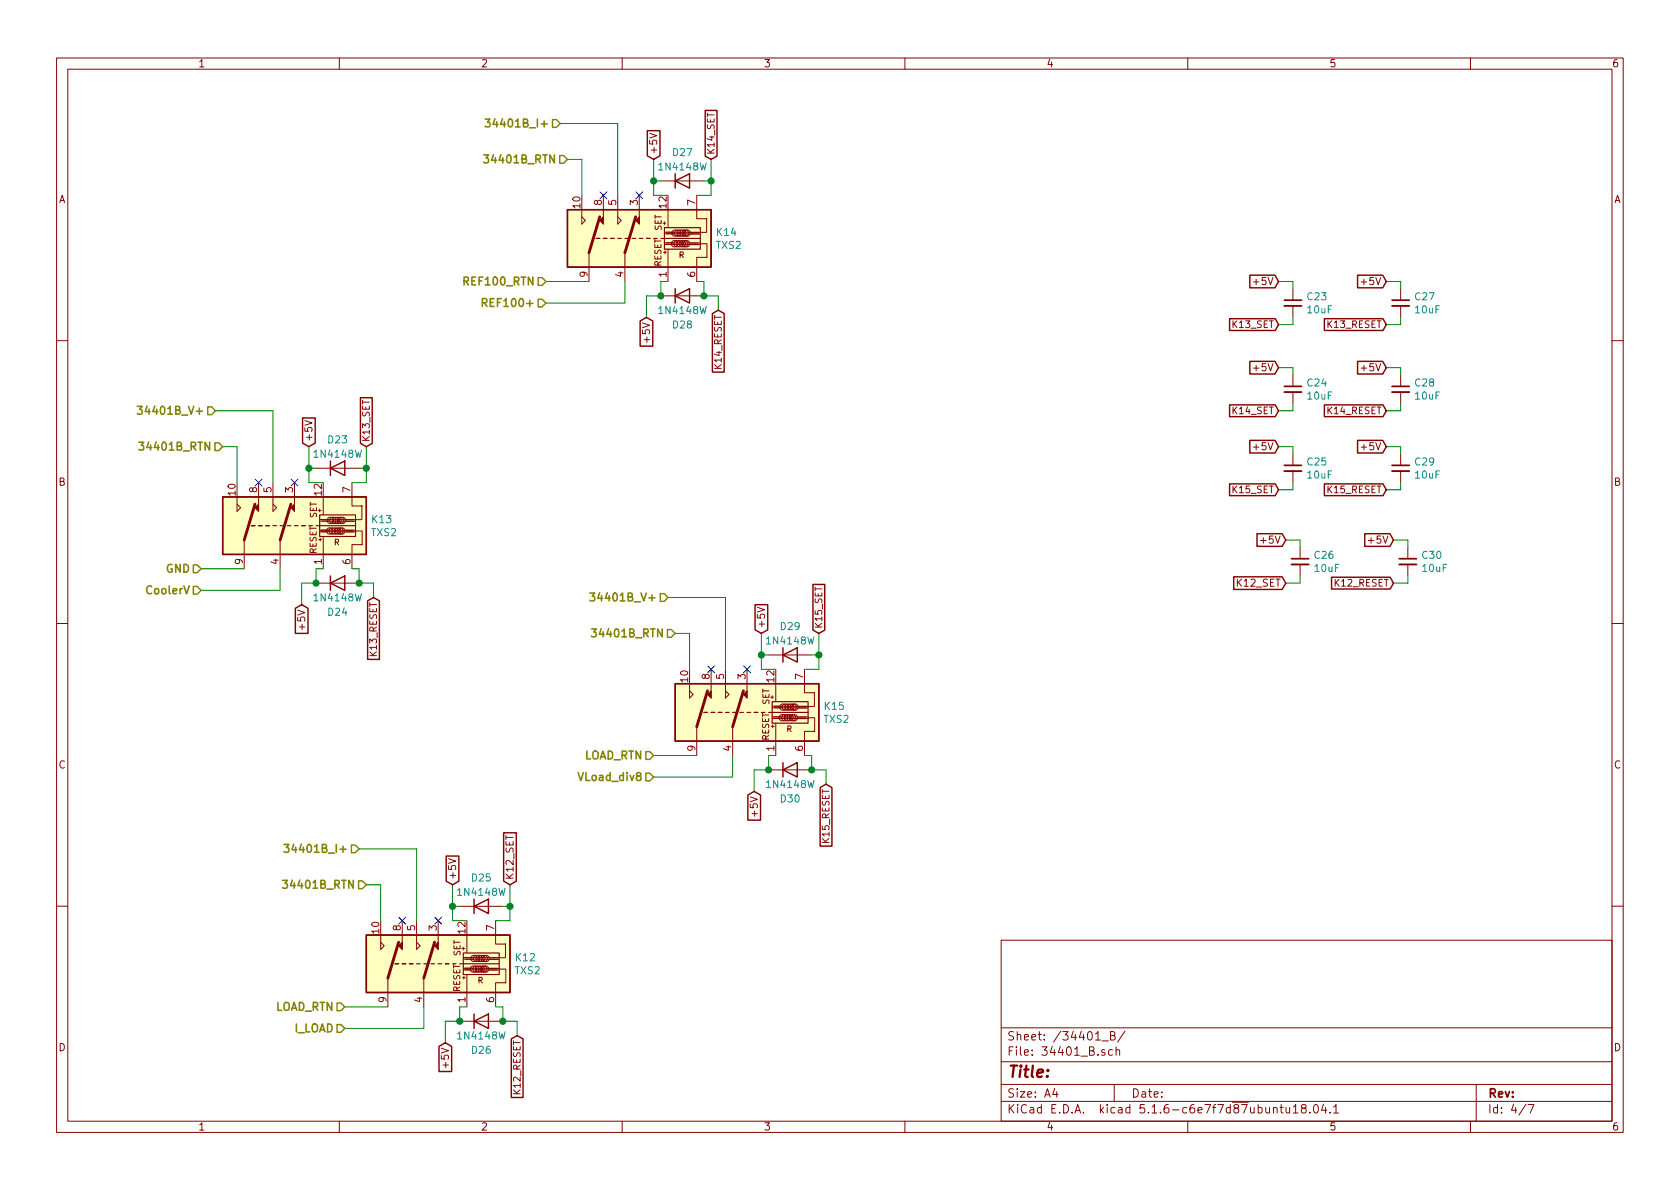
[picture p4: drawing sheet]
EESchema Schematic File Version 4
EELAYER 30 0
EELAYER END
$Descr A4 11693 8268
encoding utf-8
Sheet 4 7
Title ""
Date ""
Rev ""
Comp ""
Comment1 ""
Comment2 ""
Comment3 ""
Comment4 ""
$EndDescr
$Comp
L txs2:TXS2 K?
U 1 1
P 2900 6650
AR Path="/5FB7B66F" Ref="K?"  Part="1" 
AR Path="/5F865273/5FB7B66F" Ref="K12"  Part="1" 
F 0 "K12" V 2904 5970 51  0000 R CNN
F 1 "TXS2" V 2996 5970 50  0000 R CNN
F 2 "Footprints:Panasonic_TX2_2" V 3912 7505 50  0001 C CNN
F 3 "http://www.azettler.com/pdfs/az850.pdf" V 2950 6400 50  0001 C CNN
	1    2900 6650
	0    -1   1    0   
$EndComp
Text HLabel 2400 7000 0    55   Input ~ 11
LOAD_RTN
Wire Wire Line
	2400 7000 2700 7000
Text HLabel 2400 7150 0    55   Input ~ 11
I_LOAD
Wire Wire Line
	2400 7150 2950 7150
Wire Wire Line
	2950 7150 2950 7000
Text HLabel 2550 6150 0    55   Input ~ 11
34401B_RTN
Wire Wire Line
	2550 6150 2650 6150
Wire Wire Line
	2650 6150 2650 6400
Text HLabel 2500 5900 0    55   Input ~ 11
34401B_I+
Wire Wire Line
	2500 5900 2900 5900
Wire Wire Line
	2900 5900 2900 6400
Text HLabel 4550 5400 0    55   Input ~ 11
VLoad_div8
Text HLabel 4650 4150 0    55   Input ~ 11
34401B_V+
Text HLabel 1400 3950 0    55   Input ~ 11
GND
Text HLabel 1400 4100 0    55   Input ~ 11
CoolerV
Text HLabel 3800 1950 0    55   Input ~ 11
REF100_RTN
Text HLabel 3800 2100 0    55   Input ~ 11
REF100+
Text HLabel 3900 850  0    55   Input ~ 11
34401B_I+
Text GLabel 5000 2150 3    47   Input ~ 0
K14_RESET
Text GLabel 4950 1100 1    47   Input ~ 0
K14_SET
Text GLabel 5700 4400 1    47   Input ~ 0
K15_SET
Text GLabel 2550 3100 1    47   Input ~ 0
K13_SET
Text GLabel 3550 6150 1    50   Input ~ 0
K12_SET
Text GLabel 2600 4150 3    47   Input ~ 0
K13_RESET
Text GLabel 5750 5450 3    47   Input ~ 0
K15_RESET
Text GLabel 3600 7200 3    47   Input ~ 0
K12_RESET
$Comp
L Diode:1N4148W D26
U 1 1
P 3350 7100
F 0 "D26" H 3350 6900 50  0000 C CNN
F 1 "1N4148W" H 3350 7000 50  0000 C CNN
F 2 "Diode_SMD:D_SOD-123" H 3350 6925 50  0001 C CNN
F 3 "https://www.vishay.com/docs/85748/1n4148w.pdf" H 3350 7100 50  0001 C CNN
	1    3350 7100
	1    0    0    -1  
$EndComp
Wire Wire Line
	3200 7100 3200 7000
Wire Wire Line
	3200 7000 3250 7000
Wire Wire Line
	3450 7000 3500 7000
Wire Wire Line
	3500 7000 3500 7100
Wire Wire Line
	3500 7100 3600 7100
Wire Wire Line
	3600 7100 3600 7200
Connection ~ 3500 7100
Wire Wire Line
	3200 7100 3100 7100
Wire Wire Line
	3100 7100 3100 7250
Connection ~ 3200 7100
Text GLabel 3100 7250 3    50   Input ~ 0
+5V
$Comp
L Diode:1N4148W D25
U 1 1
P 3350 6300
F 0 "D25" H 3350 6500 50  0000 C CNN
F 1 "1N4148W" H 3350 6400 50  0000 C CNN
F 2 "Diode_SMD:D_SOD-123" H 3350 6125 50  0001 C CNN
F 3 "https://www.vishay.com/docs/85748/1n4148w.pdf" H 3350 6300 50  0001 C CNN
	1    3350 6300
	1    0    0    -1  
$EndComp
Wire Wire Line
	3500 6300 3550 6300
Wire Wire Line
	3200 6300 3150 6300
Wire Wire Line
	3250 6400 3150 6400
Wire Wire Line
	3150 6400 3150 6300
Connection ~ 3150 6300
Wire Wire Line
	3450 6400 3550 6400
Wire Wire Line
	3550 6400 3550 6300
Wire Wire Line
	3150 6300 3150 6150
Wire Wire Line
	3550 6300 3550 6150
Connection ~ 3550 6300
Text GLabel 3150 6150 1    50   Input ~ 0
+5V
$Comp
L txs2:TXS2 K?
U 1 1
P 5050 4900
AR Path="/60614C91" Ref="K?"  Part="1" 
AR Path="/5F865273/60614C91" Ref="K15"  Part="1" 
F 0 "K15" V 5054 4220 51  0000 R CNN
F 1 "TXS2" V 5146 4220 50  0000 R CNN
F 2 "Footprints:Panasonic_TX2_2" V 6062 5755 50  0001 C CNN
F 3 "http://www.azettler.com/pdfs/az850.pdf" V 5100 4650 50  0001 C CNN
	1    5050 4900
	0    -1   1    0   
$EndComp
Text HLabel 4550 5250 0    55   Input ~ 11
LOAD_RTN
Wire Wire Line
	4550 5250 4850 5250
Wire Wire Line
	4550 5400 5100 5400
Wire Wire Line
	5100 5400 5100 5250
Text HLabel 4700 4400 0    55   Input ~ 11
34401B_RTN
Wire Wire Line
	4700 4400 4800 4400
Wire Wire Line
	4800 4400 4800 4650
Wire Wire Line
	4650 4150 5050 4150
Wire Wire Line
	5050 4150 5050 4650
$Comp
L Diode:1N4148W D30
U 1 1
P 5500 5350
F 0 "D30" H 5500 5150 50  0000 C CNN
F 1 "1N4148W" H 5500 5250 50  0000 C CNN
F 2 "Diode_SMD:D_SOD-123" H 5500 5175 50  0001 C CNN
F 3 "https://www.vishay.com/docs/85748/1n4148w.pdf" H 5500 5350 50  0001 C CNN
	1    5500 5350
	1    0    0    -1  
$EndComp
Wire Wire Line
	5350 5350 5350 5250
Wire Wire Line
	5350 5250 5400 5250
Wire Wire Line
	5600 5250 5650 5250
Wire Wire Line
	5650 5250 5650 5350
Wire Wire Line
	5650 5350 5750 5350
Wire Wire Line
	5750 5350 5750 5450
Connection ~ 5650 5350
Wire Wire Line
	5350 5350 5250 5350
Wire Wire Line
	5250 5350 5250 5500
Connection ~ 5350 5350
Text GLabel 5250 5500 3    50   Input ~ 0
+5V
$Comp
L Diode:1N4148W D29
U 1 1
P 5500 4550
F 0 "D29" H 5500 4750 50  0000 C CNN
F 1 "1N4148W" H 5500 4650 50  0000 C CNN
F 2 "Diode_SMD:D_SOD-123" H 5500 4375 50  0001 C CNN
F 3 "https://www.vishay.com/docs/85748/1n4148w.pdf" H 5500 4550 50  0001 C CNN
	1    5500 4550
	1    0    0    -1  
$EndComp
Wire Wire Line
	5650 4550 5700 4550
Wire Wire Line
	5350 4550 5300 4550
Wire Wire Line
	5400 4650 5300 4650
Wire Wire Line
	5300 4650 5300 4550
Connection ~ 5300 4550
Wire Wire Line
	5600 4650 5700 4650
Wire Wire Line
	5700 4650 5700 4550
Wire Wire Line
	5300 4550 5300 4400
Wire Wire Line
	5700 4550 5700 4400
Connection ~ 5700 4550
Text GLabel 5300 4400 1    50   Input ~ 0
+5V
Text HLabel 1500 2850 0    55   Input ~ 11
34401B_V+
$Comp
L txs2:TXS2 K?
U 1 1
P 1900 3600
AR Path="/6065E41E" Ref="K?"  Part="1" 
AR Path="/5F865273/6065E41E" Ref="K13"  Part="1" 
F 0 "K13" V 1904 2920 51  0000 R CNN
F 1 "TXS2" V 1996 2920 50  0000 R CNN
F 2 "Footprints:Panasonic_TX2_2" V 2912 4455 50  0001 C CNN
F 3 "http://www.azettler.com/pdfs/az850.pdf" V 1950 3350 50  0001 C CNN
	1    1900 3600
	0    -1   1    0   
$EndComp
Wire Wire Line
	1400 3950 1700 3950
Wire Wire Line
	1400 4100 1950 4100
Wire Wire Line
	1950 4100 1950 3950
Text HLabel 1550 3100 0    55   Input ~ 11
34401B_RTN
Wire Wire Line
	1550 3100 1650 3100
Wire Wire Line
	1650 3100 1650 3350
Wire Wire Line
	1500 2850 1900 2850
Wire Wire Line
	1900 2850 1900 3350
$Comp
L Diode:1N4148W D24
U 1 1
P 2350 4050
F 0 "D24" H 2350 3850 50  0000 C CNN
F 1 "1N4148W" H 2350 3950 50  0000 C CNN
F 2 "Diode_SMD:D_SOD-123" H 2350 3875 50  0001 C CNN
F 3 "https://www.vishay.com/docs/85748/1n4148w.pdf" H 2350 4050 50  0001 C CNN
	1    2350 4050
	1    0    0    -1  
$EndComp
Wire Wire Line
	2200 4050 2200 3950
Wire Wire Line
	2200 3950 2250 3950
Wire Wire Line
	2450 3950 2500 3950
Wire Wire Line
	2500 3950 2500 4050
Wire Wire Line
	2500 4050 2600 4050
Wire Wire Line
	2600 4050 2600 4150
Connection ~ 2500 4050
Wire Wire Line
	2200 4050 2100 4050
Wire Wire Line
	2100 4050 2100 4200
Connection ~ 2200 4050
Text GLabel 2100 4200 3    50   Input ~ 0
+5V
$Comp
L Diode:1N4148W D23
U 1 1
P 2350 3250
F 0 "D23" H 2350 3450 50  0000 C CNN
F 1 "1N4148W" H 2350 3350 50  0000 C CNN
F 2 "Diode_SMD:D_SOD-123" H 2350 3075 50  0001 C CNN
F 3 "https://www.vishay.com/docs/85748/1n4148w.pdf" H 2350 3250 50  0001 C CNN
	1    2350 3250
	1    0    0    -1  
$EndComp
Wire Wire Line
	2500 3250 2550 3250
Wire Wire Line
	2200 3250 2150 3250
Wire Wire Line
	2250 3350 2150 3350
Wire Wire Line
	2150 3350 2150 3250
Connection ~ 2150 3250
Wire Wire Line
	2450 3350 2550 3350
Wire Wire Line
	2550 3350 2550 3250
Wire Wire Line
	2150 3250 2150 3100
Wire Wire Line
	2550 3250 2550 3100
Connection ~ 2550 3250
Text GLabel 2150 3100 1    50   Input ~ 0
+5V
$Comp
L txs2:TXS2 K?
U 1 1
P 4300 1600
AR Path="/606BF3E4" Ref="K?"  Part="1" 
AR Path="/5F865273/606BF3E4" Ref="K14"  Part="1" 
F 0 "K14" V 4304 920 51  0000 R CNN
F 1 "TXS2" V 4396 920 50  0000 R CNN
F 2 "Footprints:Panasonic_TX2_2" V 5312 2455 50  0001 C CNN
F 3 "http://www.azettler.com/pdfs/az850.pdf" V 4350 1350 50  0001 C CNN
	1    4300 1600
	0    -1   1    0   
$EndComp
Wire Wire Line
	3800 1950 4100 1950
Wire Wire Line
	3800 2100 4350 2100
Wire Wire Line
	4350 2100 4350 1950
Text HLabel 3950 1100 0    55   Input ~ 11
34401B_RTN
Wire Wire Line
	3950 1100 4050 1100
Wire Wire Line
	4050 1100 4050 1350
Wire Wire Line
	3900 850  4300 850 
Wire Wire Line
	4300 850  4300 1350
$Comp
L Diode:1N4148W D28
U 1 1
P 4750 2050
F 0 "D28" H 4750 1850 50  0000 C CNN
F 1 "1N4148W" H 4750 1950 50  0000 C CNN
F 2 "Diode_SMD:D_SOD-123" H 4750 1875 50  0001 C CNN
F 3 "https://www.vishay.com/docs/85748/1n4148w.pdf" H 4750 2050 50  0001 C CNN
	1    4750 2050
	1    0    0    -1  
$EndComp
Wire Wire Line
	4600 2050 4600 1950
Wire Wire Line
	4600 1950 4650 1950
Wire Wire Line
	4850 1950 4900 1950
Wire Wire Line
	4900 1950 4900 2050
Wire Wire Line
	4900 2050 5000 2050
Wire Wire Line
	5000 2050 5000 2150
Connection ~ 4900 2050
Wire Wire Line
	4600 2050 4500 2050
Wire Wire Line
	4500 2050 4500 2200
Connection ~ 4600 2050
Text GLabel 4500 2200 3    50   Input ~ 0
+5V
$Comp
L Diode:1N4148W D27
U 1 1
P 4750 1250
F 0 "D27" H 4750 1450 50  0000 C CNN
F 1 "1N4148W" H 4750 1350 50  0000 C CNN
F 2 "Diode_SMD:D_SOD-123" H 4750 1075 50  0001 C CNN
F 3 "https://www.vishay.com/docs/85748/1n4148w.pdf" H 4750 1250 50  0001 C CNN
	1    4750 1250
	1    0    0    -1  
$EndComp
Wire Wire Line
	4900 1250 4950 1250
Wire Wire Line
	4600 1250 4550 1250
Wire Wire Line
	4650 1350 4550 1350
Wire Wire Line
	4550 1350 4550 1250
Connection ~ 4550 1250
Wire Wire Line
	4850 1350 4950 1350
Wire Wire Line
	4950 1350 4950 1250
Wire Wire Line
	4550 1250 4550 1100
Wire Wire Line
	4950 1250 4950 1100
Connection ~ 4950 1250
Text GLabel 4550 1100 1    50   Input ~ 0
+5V
Text GLabel 8900 2550 0    50   Input ~ 0
+5V
$Comp
L Device:C_Small C?
U 1 1
P 9000 2700
AR Path="/60D7E240" Ref="C?"  Part="1" 
AR Path="/5EFA74C2/60D7E240" Ref="C?"  Part="1" 
AR Path="/5F865273/60D7E240" Ref="C24"  Part="1" 
F 0 "C24" H 9092 2746 50  0000 L CNN
F 1 "10uF" H 9092 2655 50  0000 L CNN
F 2 "Capacitor_SMD:C_0805_2012Metric_Pad1.15x1.40mm_HandSolder" H 9000 2700 50  0001 C CNN
F 3 "~" H 9000 2700 50  0001 C CNN
	1    9000 2700
	1    0    0    -1  
$EndComp
Wire Wire Line
	8900 2550 9000 2550
Wire Wire Line
	9000 2550 9000 2600
Wire Wire Line
	8900 2850 9000 2850
Wire Wire Line
	9000 2850 9000 2800
Text GLabel 9650 2550 0    50   Input ~ 0
+5V
$Comp
L Device:C_Small C?
U 1 1
P 9750 2700
AR Path="/60D7E24B" Ref="C?"  Part="1" 
AR Path="/5EFA74C2/60D7E24B" Ref="C?"  Part="1" 
AR Path="/5F865273/60D7E24B" Ref="C28"  Part="1" 
F 0 "C28" H 9842 2746 50  0000 L CNN
F 1 "10uF" H 9842 2655 50  0000 L CNN
F 2 "Capacitor_SMD:C_0805_2012Metric_Pad1.15x1.40mm_HandSolder" H 9750 2700 50  0001 C CNN
F 3 "~" H 9750 2700 50  0001 C CNN
	1    9750 2700
	1    0    0    -1  
$EndComp
Wire Wire Line
	9650 2550 9750 2550
Wire Wire Line
	9750 2550 9750 2600
Wire Wire Line
	9650 2850 9750 2850
Wire Wire Line
	9750 2850 9750 2800
Text GLabel 8900 3100 0    50   Input ~ 0
+5V
$Comp
L Device:C_Small C?
U 1 1
P 9000 3250
AR Path="/60D7E256" Ref="C?"  Part="1" 
AR Path="/5EFA74C2/60D7E256" Ref="C?"  Part="1" 
AR Path="/5F865273/60D7E256" Ref="C25"  Part="1" 
F 0 "C25" H 9092 3296 50  0000 L CNN
F 1 "10uF" H 9092 3205 50  0000 L CNN
F 2 "Capacitor_SMD:C_0805_2012Metric_Pad1.15x1.40mm_HandSolder" H 9000 3250 50  0001 C CNN
F 3 "~" H 9000 3250 50  0001 C CNN
	1    9000 3250
	1    0    0    -1  
$EndComp
Wire Wire Line
	8900 3100 9000 3100
Wire Wire Line
	9000 3100 9000 3150
Wire Wire Line
	8900 3400 9000 3400
Wire Wire Line
	9000 3400 9000 3350
Text GLabel 9650 3100 0    50   Input ~ 0
+5V
$Comp
L Device:C_Small C?
U 1 1
P 9750 3250
AR Path="/60D7E261" Ref="C?"  Part="1" 
AR Path="/5EFA74C2/60D7E261" Ref="C?"  Part="1" 
AR Path="/5F865273/60D7E261" Ref="C29"  Part="1" 
F 0 "C29" H 9842 3296 50  0000 L CNN
F 1 "10uF" H 9842 3205 50  0000 L CNN
F 2 "Capacitor_SMD:C_0805_2012Metric_Pad1.15x1.40mm_HandSolder" H 9750 3250 50  0001 C CNN
F 3 "~" H 9750 3250 50  0001 C CNN
	1    9750 3250
	1    0    0    -1  
$EndComp
Wire Wire Line
	9650 3100 9750 3100
Wire Wire Line
	9750 3100 9750 3150
Wire Wire Line
	9650 3400 9750 3400
Wire Wire Line
	9750 3400 9750 3350
Text GLabel 8950 3750 0    50   Input ~ 0
+5V
$Comp
L Device:C_Small C?
U 1 1
P 9050 3900
AR Path="/60D7E26C" Ref="C?"  Part="1" 
AR Path="/5EFA74C2/60D7E26C" Ref="C?"  Part="1" 
AR Path="/5F865273/60D7E26C" Ref="C26"  Part="1" 
F 0 "C26" H 9142 3946 50  0000 L CNN
F 1 "10uF" H 9142 3855 50  0000 L CNN
F 2 "Capacitor_SMD:C_0805_2012Metric_Pad1.15x1.40mm_HandSolder" H 9050 3900 50  0001 C CNN
F 3 "~" H 9050 3900 50  0001 C CNN
	1    9050 3900
	1    0    0    -1  
$EndComp
Wire Wire Line
	8950 3750 9050 3750
Wire Wire Line
	9050 3750 9050 3800
Wire Wire Line
	8950 4050 9050 4050
Wire Wire Line
	9050 4050 9050 4000
Text GLabel 9700 3750 0    50   Input ~ 0
+5V
$Comp
L Device:C_Small C?
U 1 1
P 9800 3900
AR Path="/60D7E277" Ref="C?"  Part="1" 
AR Path="/5EFA74C2/60D7E277" Ref="C?"  Part="1" 
AR Path="/5F865273/60D7E277" Ref="C30"  Part="1" 
F 0 "C30" H 9892 3946 50  0000 L CNN
F 1 "10uF" H 9892 3855 50  0000 L CNN
F 2 "Capacitor_SMD:C_0805_2012Metric_Pad1.15x1.40mm_HandSolder" H 9800 3900 50  0001 C CNN
F 3 "~" H 9800 3900 50  0001 C CNN
	1    9800 3900
	1    0    0    -1  
$EndComp
Wire Wire Line
	9700 3750 9800 3750
Wire Wire Line
	9800 3750 9800 3800
Wire Wire Line
	9700 4050 9800 4050
Wire Wire Line
	9800 4050 9800 4000
Text GLabel 8900 1950 0    50   Input ~ 0
+5V
$Comp
L Device:C_Small C?
U 1 1
P 9000 2100
AR Path="/60D7E282" Ref="C?"  Part="1" 
AR Path="/5EFA74C2/60D7E282" Ref="C?"  Part="1" 
AR Path="/5F865273/60D7E282" Ref="C23"  Part="1" 
F 0 "C23" H 9092 2146 50  0000 L CNN
F 1 "10uF" H 9092 2055 50  0000 L CNN
F 2 "Capacitor_SMD:C_0805_2012Metric_Pad1.15x1.40mm_HandSolder" H 9000 2100 50  0001 C CNN
F 3 "~" H 9000 2100 50  0001 C CNN
	1    9000 2100
	1    0    0    -1  
$EndComp
Wire Wire Line
	8900 1950 9000 1950
Wire Wire Line
	9000 1950 9000 2000
Wire Wire Line
	8900 2250 9000 2250
Wire Wire Line
	9000 2250 9000 2200
Text GLabel 9650 1950 0    50   Input ~ 0
+5V
$Comp
L Device:C_Small C?
U 1 1
P 9750 2100
AR Path="/60D7E28D" Ref="C?"  Part="1" 
AR Path="/5EFA74C2/60D7E28D" Ref="C?"  Part="1" 
AR Path="/5F865273/60D7E28D" Ref="C27"  Part="1" 
F 0 "C27" H 9842 2146 50  0000 L CNN
F 1 "10uF" H 9842 2055 50  0000 L CNN
F 2 "Capacitor_SMD:C_0805_2012Metric_Pad1.15x1.40mm_HandSolder" H 9750 2100 50  0001 C CNN
F 3 "~" H 9750 2100 50  0001 C CNN
	1    9750 2100
	1    0    0    -1  
$EndComp
Wire Wire Line
	9650 1950 9750 1950
Wire Wire Line
	9750 1950 9750 2000
Wire Wire Line
	9650 2250 9750 2250
Wire Wire Line
	9750 2250 9750 2200
Text GLabel 8900 2250 0    47   Input ~ 0
K13_SET
Text GLabel 9650 2250 0    47   Input ~ 0
K13_RESET
Text GLabel 8900 2850 0    47   Input ~ 0
K14_SET
Text GLabel 9650 2850 0    47   Input ~ 0
K14_RESET
Text GLabel 8900 3400 0    47   Input ~ 0
K15_SET
Text GLabel 9650 3400 0    47   Input ~ 0
K15_RESET
Text GLabel 8950 4050 0    50   Input ~ 0
K12_SET
Text GLabel 9700 4050 0    47   Input ~ 0
K12_RESET
NoConn ~ 2800 6400
NoConn ~ 3050 6400
NoConn ~ 1800 3350
NoConn ~ 2050 3350
NoConn ~ 4950 4650
NoConn ~ 5200 4650
NoConn ~ 4200 1350
NoConn ~ 4450 1350
$EndSCHEMATC
